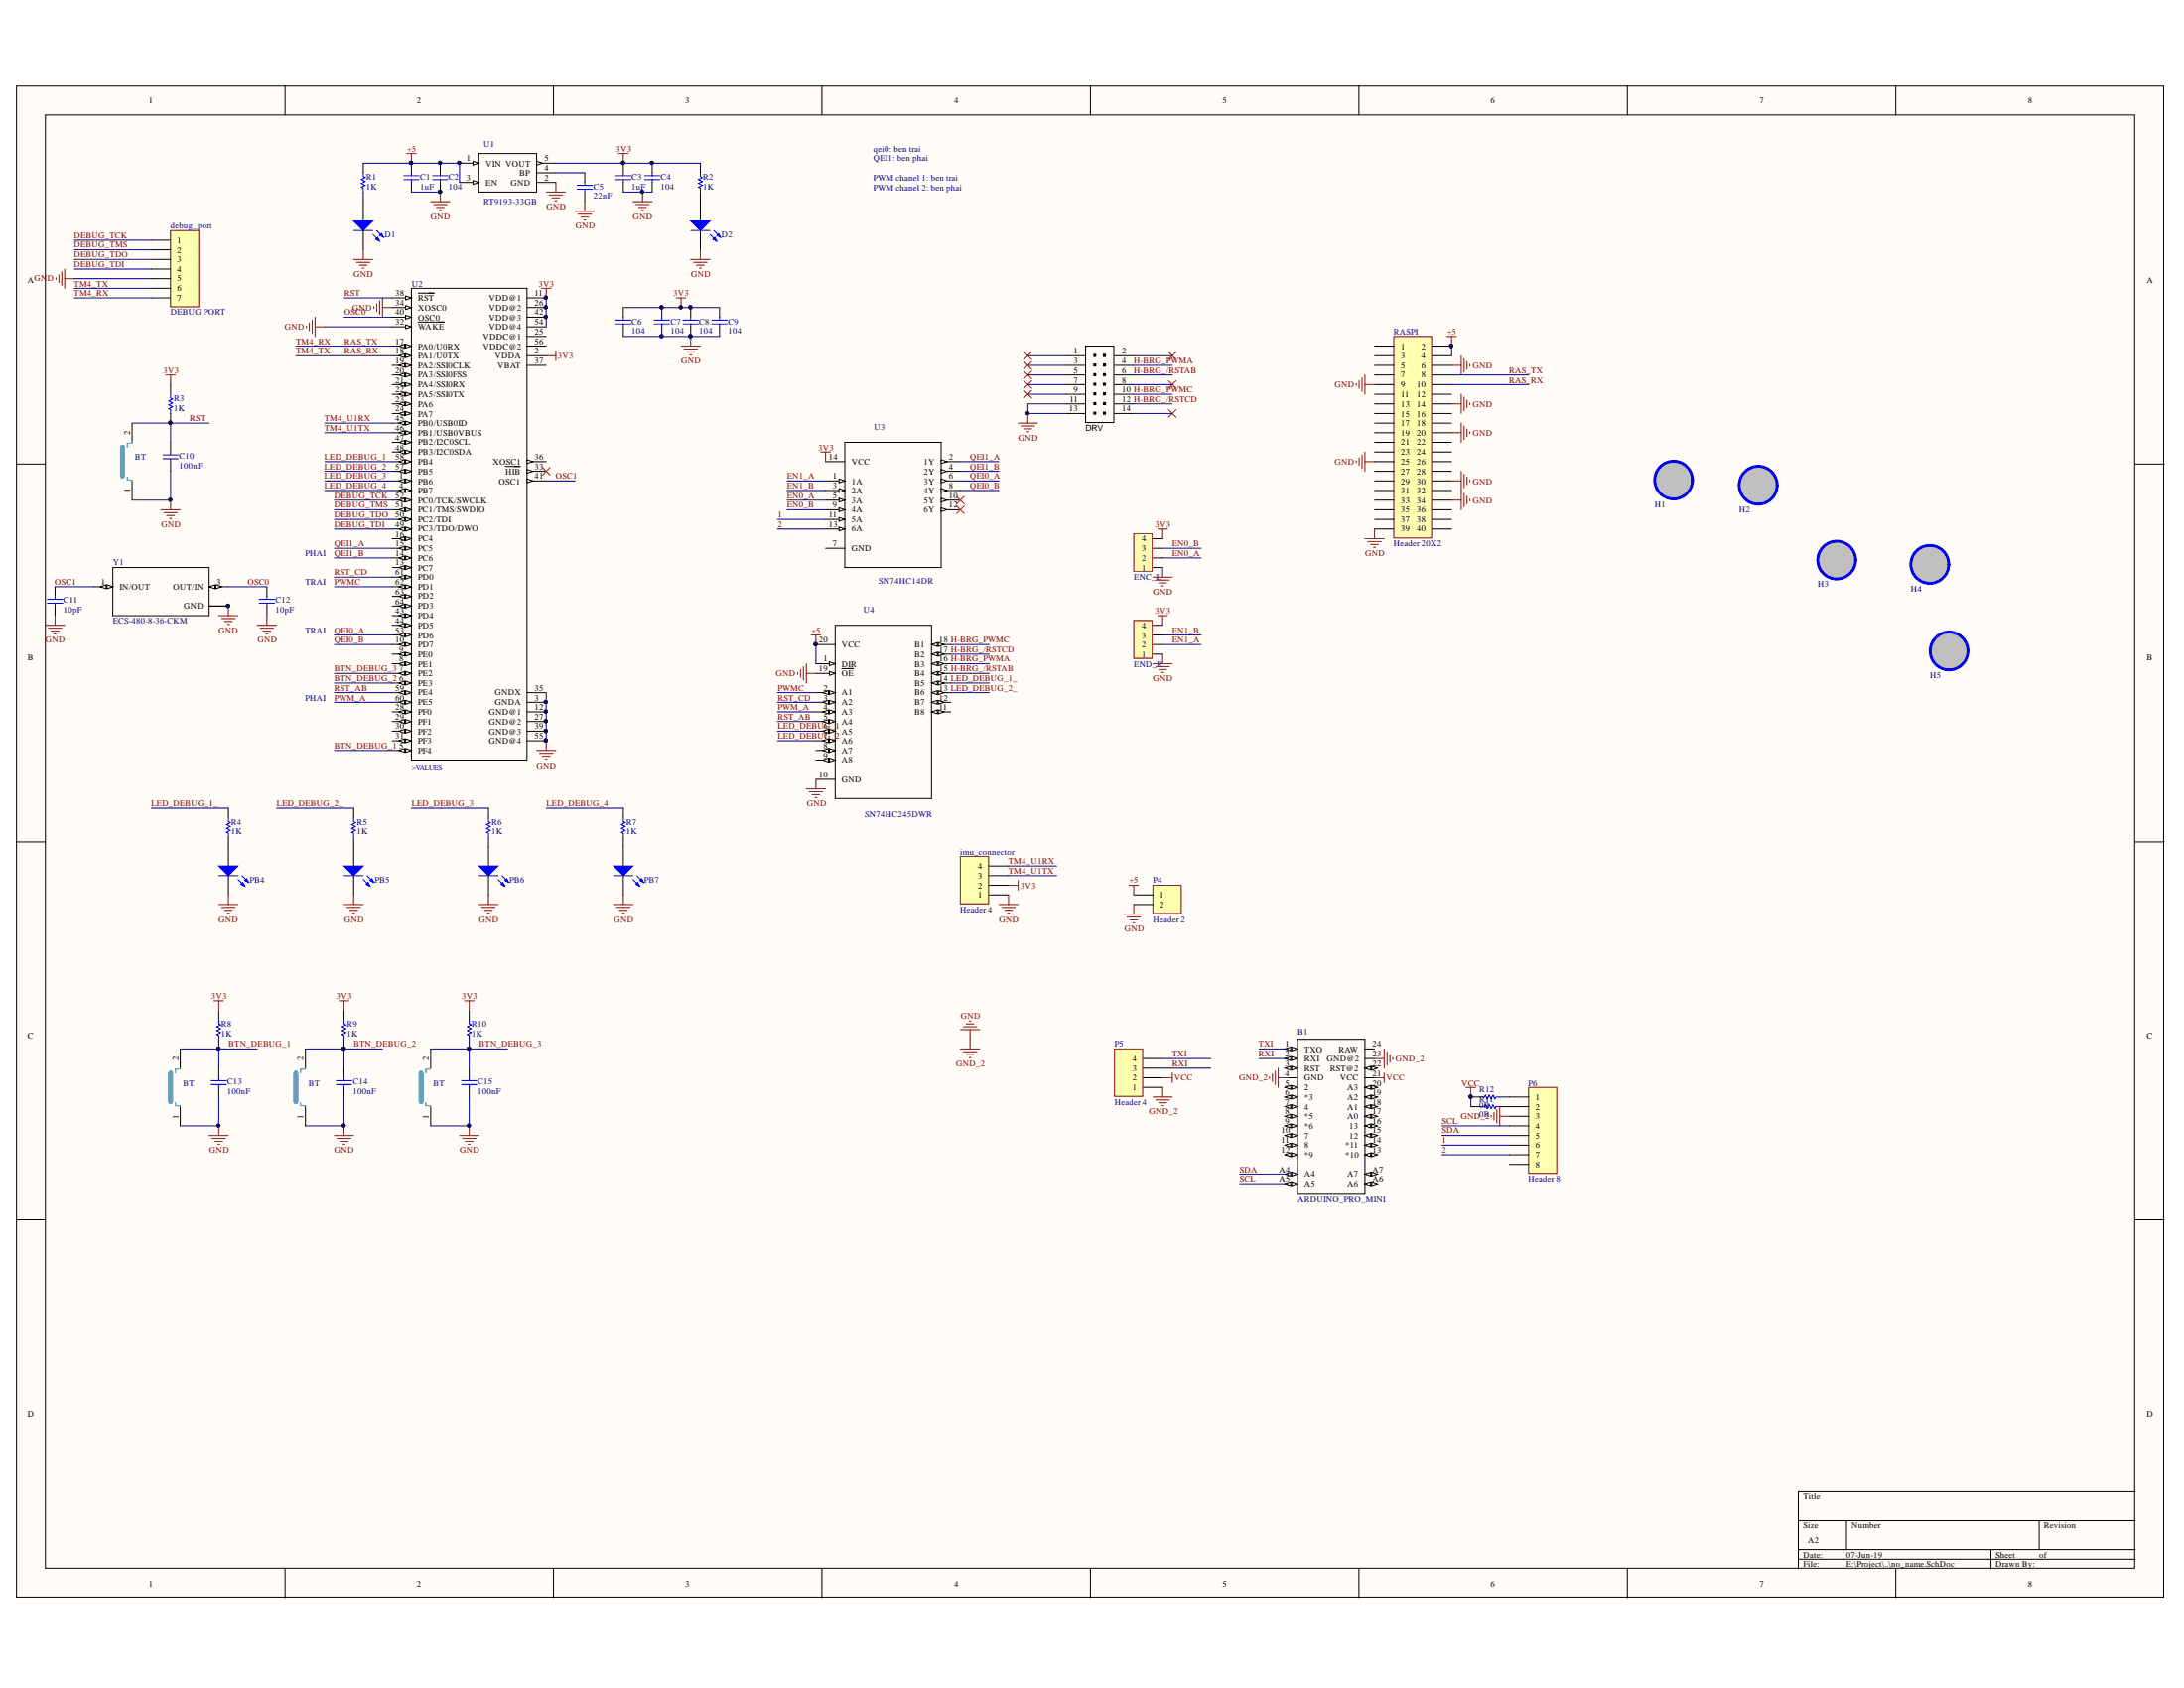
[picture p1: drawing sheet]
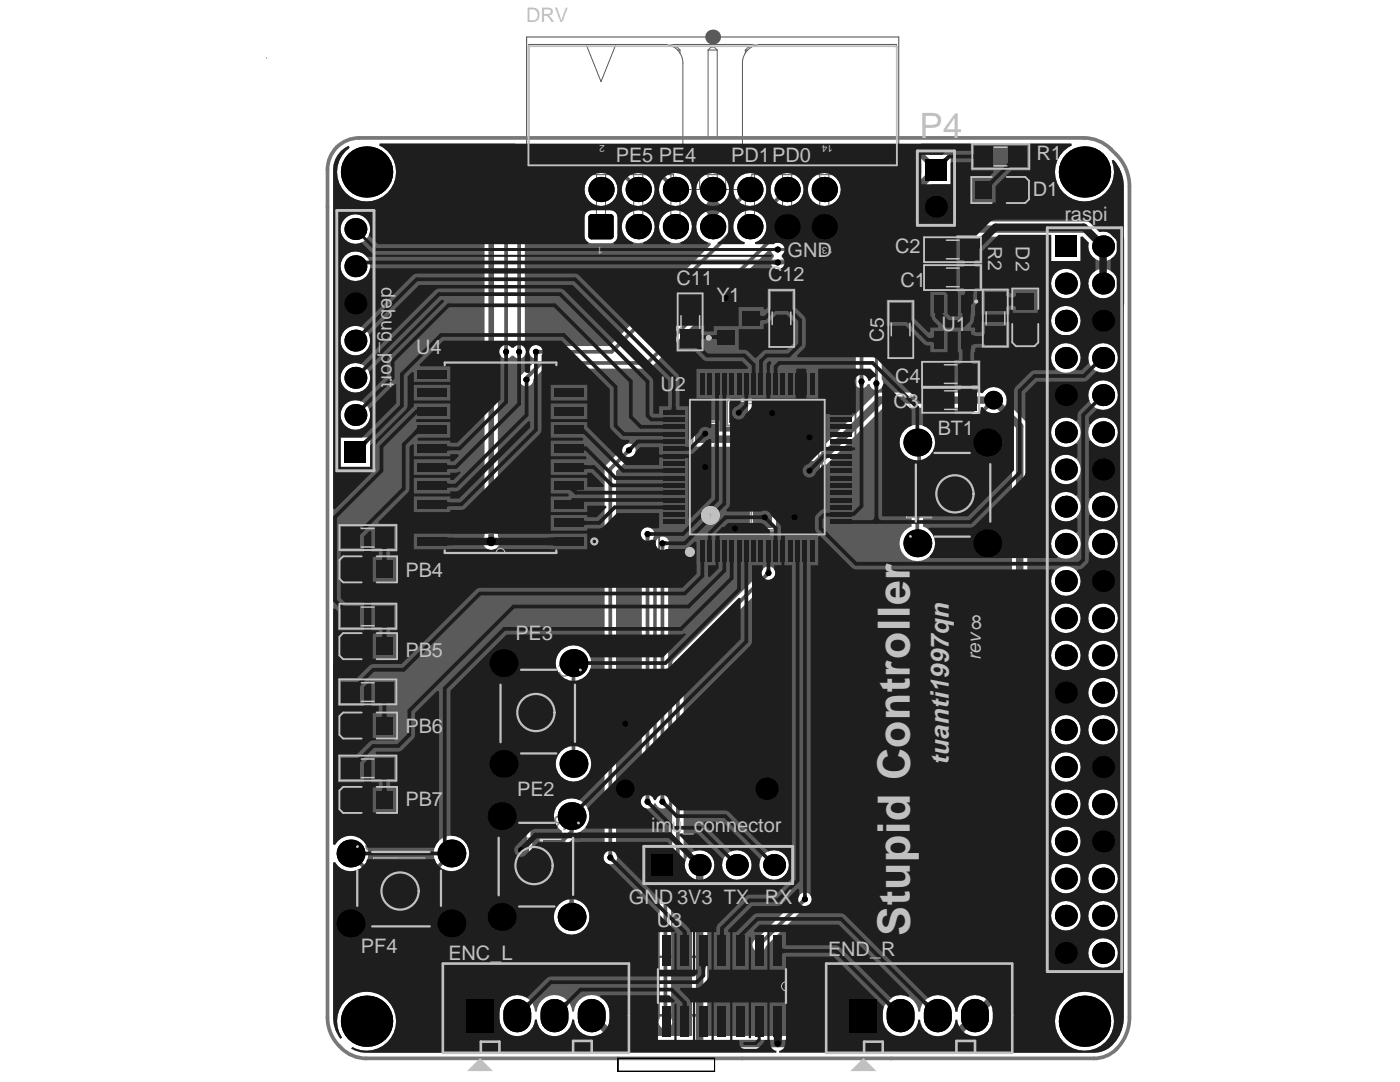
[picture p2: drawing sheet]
# Altium project my_lv_board.PrjPcb
1 sheet, 57 parts. Net scope: global (net labels, ports and power ports of the same name join across sheets).
Board file: no_name.PcbDoc

## Sheet no_name.SchDoc
size A2

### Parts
B1  ARDUINO_PRO_MINI  [*ARDUINO_PRO_MINI_ARDUINO_PRO_MINI(Primary)]
BT1  BT  [SW4]
C1  value 1uF  [CAP-SM-0805]  (hidden comment: Cap Non-Pol SMD)
C2  value 104  [CAP-SM-0805]  (hidden comment: Cap Non-Pol SMD)
C3  value 1uF  [CAP-SM-0805]  (hidden comment: Cap Non-Pol SMD)
C4  value 104  [CAP-SM-0805]  (hidden comment: Cap Non-Pol SMD)
C5  value 22nF  [CAP-SM-0805]  (hidden comment: Cap Non-Pol SMD)
C6  value 104  [CAP-SM-0805]  (hidden comment: Cap Non-Pol SMD)
C7  value 104  [CAP-SM-0805]  (hidden comment: Cap Non-Pol SMD)
C8  value 104  [CAP-SM-0805]  (hidden comment: Cap Non-Pol SMD)
C9  value 104  [CAP-SM-0805]  (hidden comment: Cap Non-Pol SMD)
C10  value 100nF  [CAP-SM-0805]  (hidden comment: Cap Non-Pol SMD)
C11  value 10pF  [CAP-SM-0805]  (hidden comment: Cap Non-Pol SMD)
C12  value 10pF  [CAP-SM-0805]  (hidden comment: Cap Non-Pol SMD)
C13  value 100nF  [CAP-SM-0805]  (hidden comment: Cap Non-Pol SMD)
C14  value 100nF  [CAP-SM-0805]  (hidden comment: Cap Non-Pol SMD)
C15  value 100nF  [CAP-SM-0805]  (hidden comment: Cap Non-Pol SMD)
D1  LED SMD  [LED_0805_Blue]  (value not drawn)
D2  LED SMD  [LED_0805_Blue]  (value not drawn)
debug_port  DEBUG PORT  [HDR1X7]
DRV  shrouded box header  [14P_PCB_HEADER_BRD_MNT_RA]  (value not drawn)
ENC_L  ENC_L  [CON4]
END_R  END_R  [CON4]
H1  Hole  [LO KHOAN 3MM]  (value not drawn)
H2  Hole  [LO KHOAN 3MM]  (value not drawn)
H3  Hole  [LO KHOAN 3MM]  (value not drawn)
H4  Hole  [LO KHOAN 3MM]  (value not drawn)
H5  Hole  [LO KHOAN 3MM]  (value not drawn)
imu_connector  Header 4  [HDR1X4]
P4  Header 2  [HDR1X2]
P5  Header 4  [HDR1X4]
P6  Header 8  [HDR1X8]
PB4  LED SMD  [LED_0805_Blue]  (value not drawn)
PB5  LED SMD  [LED_0805_Blue]  (value not drawn)
PB6  LED SMD  [LED_0805_Blue]  (value not drawn)
PB7  LED SMD  [LED_0805_Blue]  (value not drawn)
PE2  BT  [SW4]
PE3  BT  [SW4]
PF4  BT  [SW4]
R1  value 1K  [RES-SM-0805]  (hidden comment: RESISTOR SMD)
R2  value 1K  [RES-SM-0805]  (hidden comment: RESISTOR SMD)
R3  value 1K  [RES-SM-0805]  (hidden comment: RESISTOR SMD)
R4  value 1K  [RES-SM-0805]  (hidden comment: RESISTOR SMD)
R5  value 1K  [RES-SM-0805]  (hidden comment: RESISTOR SMD)
R6  value 1K  [RES-SM-0805]  (hidden comment: RESISTOR SMD)
R7  value 1K  [RES-SM-0805]  (hidden comment: RESISTOR SMD)
R8  value 1K  [RES-SM-0805]  (hidden comment: RESISTOR SMD)
R9  value 1K  [RES-SM-0805]  (hidden comment: RESISTOR SMD)
R10  value 1K  [RES-SM-0805]  (hidden comment: RESISTOR SMD)
R11  value 0R  [RES-SM-0805]  (hidden comment: RESISTOR SMD)
R12  value 0R  [RES-SM-0805]  (hidden comment: RESISTOR SMD)
RASPI  Header 20X2  [HDR2X20]
U1  RT9193-33GB  [*SOT94P279X129-5N]
U2  TM4C123GH6PMI  [*QFP50P1200X1200X160-64N]  (value not drawn)
U3  SN74HC14DR  [*SOIC127P600X175-14N]
U4  SN74HC245DWR  [*SOIC127P1030X265-20N]
Y1  ECS-480-8-36-CKM  [*XTAL_ECS-480-8-36-CKM]

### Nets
3V3: C3.2 C4.2 C6.2 C7.2 C8.2 C9.2 ENC_L.4 END_R.4 imu_connector.2 R2.2 R3.2 R8.2 R9.2 R10.2 U1.5(VOUT) U2.2(VDDA) U2.11(VDD@1) U2.26(VDD@2) U2.42(VDD@3) U2.54(VDD@4) U3.14(VCC)
+5: C1.2 C2.2 P4.1 R1.2 RASPI.2 RASPI.4 U1.1(VIN) U1.3(EN) U4.1(DIR) U4.20(VCC)
GND: B1.4(GND) B1.23(GND@2) BT1.1 C1.1 C2.1 C3.1 C4.1 C5.1 C6.1 C7.1 C8.1 C9.1 C10.1 C11.1 C12.1 C13.1 C14.1 C15.1 D1.2(K) D2.2(K) debug_port.5 DRV.11 DRV.13 ENC_L.1 END_R.1 imu_connector.1 P4.2 P5.1 P6.3 PB4.2(K) PB5.2(K) PB6.2(K) PB7.2(K) PE2.1 PE3.1 PF4.1 RASPI.6 RASPI.9 RASPI.14 RASPI.20 RASPI.25 RASPI.30 RASPI.34 RASPI.39 U1.2(GND) U2.3(GNDA) U2.12(GND@1) U2.27(GND@2) U2.32(~{WAKE}) U2.34(XOSC0) U2.35(GNDX) U2.39(GND@3) U2.55(GND@4) U4.10(GND) U4.19(~{OE}) Y1.2(GND) Y1.4(GND)  [also labelled GND_2]
VCC: B1.21(VCC) P5.2 R11.1 R12.1
1: P6.6 U3.11(5A)
2: P6.7 U3.13(6A)
BTN_DEBUG_1: C13.2 PF4.2 R8.1 U2.5(PF4)
BTN_DEBUG_2: C14.2 PE3.2 R9.1 U2.6(PE3)
BTN_DEBUG_3: C15.2 PE2.2 R10.1 U2.7(PE2)
DEBUG_TCK: debug_port.1 U2.52(PC0/TCK/SWCLK)
DEBUG_TDI: debug_port.4 U2.49(PC3/TDO/DWO)
DEBUG_TDO: debug_port.3 U2.50(PC2/TDI)
DEBUG_TMS: debug_port.2 U2.51(PC1/TMS/SWDIO)
EN0_A: ENC_L.2 U3.5(3A)
EN0_B: ENC_L.3 U3.9(4A)
EN1_A: END_R.2 U3.1(1A)
EN1_B: END_R.3 U3.3(2A)
H-BRG_/RSTAB: DRV.6 U4.15(B4)
H-BRG_/RSTCD: DRV.12 U4.17(B2)
H-BRG_PWMA: DRV.4 U4.16(B3)
H-BRG_PWMC: DRV.10 U4.18(B1)
LED_DEBUG_1: U2.58(PB4) U4.6(A5)
LED_DEBUG_1_: R4.2 U4.14(B5)
LED_DEBUG_2: U2.57(PB5) U4.7(A6)
LED_DEBUG_2_: R5.2 U4.13(B6)
LED_DEBUG_3: R6.2 U2.1(PB6)
LED_DEBUG_4: R7.2 U2.4(PB7)
OSC0: C12.2 U2.40(OSC0) Y1.3(OUT/IN)
OSC1: C11.2 U2.41(OSC1) Y1.1(IN/OUT)
PWM_A: U2.60(PE5) U4.4(A3)
PWMC: U2.62(PD1) U4.2(A1)
QEI0_A: U2.53(PD6) U3.6(3Y)
QEI0_B: U2.10(PD7) U3.8(4Y)
QEI1_A: U2.15(PC5) U3.2(1Y)
QEI1_B: U2.14(PC6) U3.4(2Y)
RAS_RX: debug_port.6 RASPI.10 U2.18(PA1/U0TX)  [also labelled TM4_TX]
RAS_TX: debug_port.7 RASPI.8 U2.17(PA0/U0RX)  [also labelled TM4_RX]
RST: BT1.2 C10.2 R3.1 U2.38(~{RST})
RST_AB: U2.59(PE4) U4.5(A4)
RST_CD: U2.61(PD0) U4.3(A2)
RXI: B1.2(RXI) P5.3
SCL: B1.A5 P6.4
SDA: B1.A4 P6.5
TM4_U1RX: imu_connector.4 U2.45(PB0/USB0ID)
TM4_U1TX: imu_connector.3 U2.46(PB1/USB0VBUS)
TXI: B1.1(TXO) P5.4
NetC5_2: C5.2 U1.4(BP)
NetD1_1: D1.1(A) R1.1
NetD2_1: D2.1(A) R2.1
NetP6_1: P6.1 R12.2
NetP6_2: P6.2 R11.2
NetPB4_1: PB4.1(A) R4.1
NetPB5_1: PB5.1(A) R5.1
NetPB6_1: PB6.1(A) R6.1
NetPB7_1: PB7.1(A) R7.1

Not connected (* = marked no-connect by the designer): B1 3(RST) 5(2) 6(*3) 7(4) 8(*5) 9(*6) 10(7) 11(8) 12(*9) 13(*10) 14(*11) 15(12) 16(13) 17(A0) 18(A1) 19(A2) 20(A3) 22(RST@2) 24(RAW) A6 A7; DRV 1* 2* 3* 5* 7* 8* 9* 14*; H1 1; H2 1; H3 1; H4 1; H5 1; P6 8; RASPI 1 3 5 7 11 12 13 15 16 17 18 19 21 22 23 24 26 27 28 29 31 32 33 35 36 37 38 40; U2 8(PE1) 9(PE0) 13(PC7) 16(PC4) 19(PA2/SSI0CLK) 20(PA3/SSI0FSS) 21(PA4/SSI0RX) 22(PA5/SSI0TX) 23(PA6) 24(PA7) 25(VDDC@1) 28(PF0) 29(PF1) 30(PF2) 31(PF3) 33(~{HIB})* 36(XOSC1) 37(VBAT) 43(PD4) 44(PD5) 47(PB2/I2C0SCL) 48(PB3/I2C0SDA) 56(VDDC@2) 63(PD2) 64(PD3); U3 7(GND) 10(5Y)* 12(6Y)*; U4 8(A7) 9(A8) 11(B8) 12(B7)

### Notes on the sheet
- qei0: ben trai
- QEI1: ben phai
- PWM chanel 1: ben trai
- PWM chanel 2: ben phai
- PHAI
- TRAI
